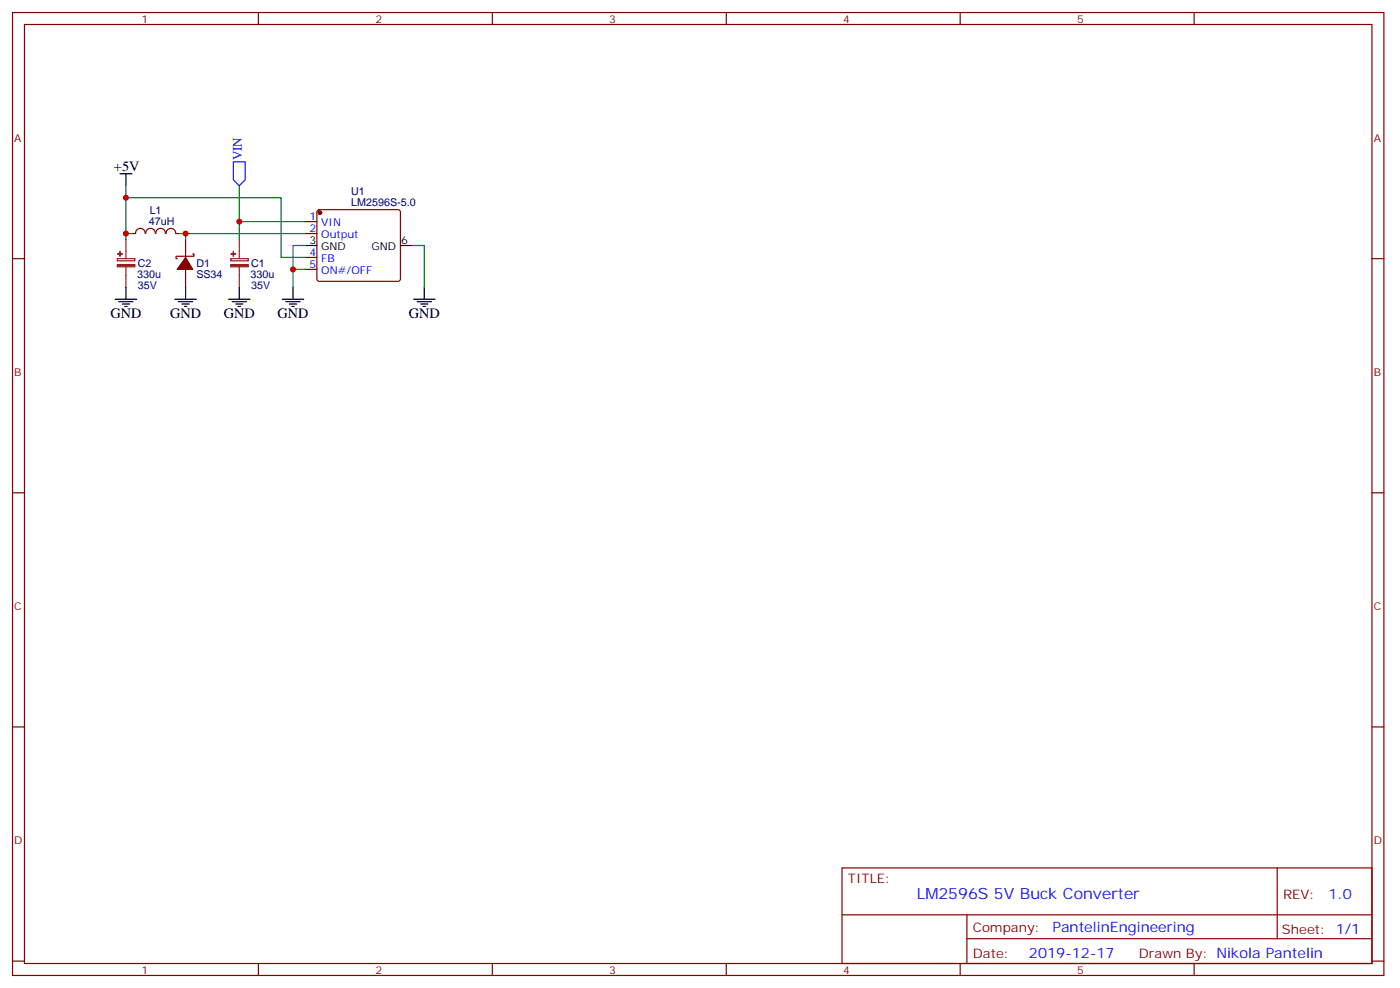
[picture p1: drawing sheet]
<svg xmlns="http://www.w3.org/2000/svg" width="414mm" height="292mm" viewBox="0 0 414 292" stroke-linecap="round" stroke-linejoin="round" font-family="sans-serif">
<g fill="none" stroke="#870000" stroke-width=".35">
<path d="M3.7 3.7h405.3v284.3h-405.3zM7.2 7.2h398.3v277.3h-398.3zM76.4 3.7v3.5M145.5 3.7v3.5M214.7 3.7v3.5M283.8 3.7v3.5M353 3.7v3.5M3.7 76.4h3.5M42.9 68.9a1.41 1.41 0 0 0-1.4-1.5 1.41 1.41 0 0 0-1.4 1.5l-1.1 .1M43.1 68.9a1.41 1.41 0 0 1 1.4-1.5 1.41 1.41 0 0 1 1.4 1.5M46.1 68.9a1.41 1.41 0 0 1 1.4-1.5 1.41 1.41 0 0 1 1.4 1.5M49.1 68.9a1.41 1.41 0 0 1 1.4-1.5 1.41 1.41 0 0 1 1.4 1.5"/>
<path d="M52 69h1.1M54.9 70.7v5.3M54.9 79.6v5.2M57 75h.3v.7h-5.3v.7h.4M90.1 65.4h3.6M90.1 69h3.6M90.1 76h3.6M90.1 79.6h3.6M93.9 62.1l.5-.2h23.3l.5 .2 .2 .5v19.8l-.3 .5-.4 .2h-23.3l-.5-.3-.2-.4v-19.8zM405.5 76.4h3.5M3.7 145.5h3.5M405.5 145.5h3.5"/>
<path d="M3.7 214.7h3.5M405.5 214.7h3.5M248.9 256.3h156.6v28.2h-156.6zM377.5 256.3v20.9M248.9 270.1h156.5M285.8 277.2h119.6M285.8 270.1v14.2M3.7 283.8h3.5M76.4 284.5v3.5M145.5 284.5v3.5M214.7 284.5v3.5M283.8 284.5v3.5"/>
<path d="M353 284.5v3.5M405.5 283.8h3.5"/>
</g>
<g fill="#870000" stroke="#870000" stroke-width=".35">
<path d="M54.9 76l2.1 3.6h-4.6z"/>
<circle cx="94.5" cy="62.8" r=".53"/>
</g>
<g fill="none" stroke="#000" stroke-width=".35">
<path d="M35.5 51.3h3.5M37.2 51.3v3.6M90.1 72.5h3.6M118.4 72.5h3.5M34 88.4h6.4M35.1 89.1h4.2M36.2 89.8h2.1M36.9 90.5h.7M37.2 84.8v3.6M51.7 88.4h6.3M52.7 89.1h4.3M53.8 89.8h2.1"/>
<path d="M54.5 90.5h.7M54.9 84.8v3.6M67.6 88.4h6.3M68.6 89.1h4.2M69.7 89.8h2.1M70.4 90.5h.7M70.7 84.8v3.6M83.4 88.4h6.4M84.5 89.1h4.2M85.5 89.8h2.2M86.3 90.5h.7M86.6 84.8v3.6"/>
<path d="M122.2 88.4h6.4M123.3 89.1h4.2M124.4 89.8h2.1M125.1 90.5h.7M125.4 84.8v3.6"/>
</g>
<path d="M69 47.8h3.5v5.3l-1.8 1.8-1.7-1.8z" fill="none" stroke="#00f" stroke-width=".35"/>
<path d="M37.2 54.9v3.5M70.7 54.9v15.8M37.2 70.7v-12.3h45.9v17.6h7M37.2 69h1.8M53.1 69h37M54.9 69v1.7M70.7 65.4h19.4M86.6 79.6h3.5M90.1 72.5h-3.5v12.3M121.9 72.5h3.5v12.3" fill="none" stroke="#008700" stroke-width=".35"/>
<path d="M34.7 76.4h5.2v.6h-5.2zM37.2 70.7v5.7M37.2 78.8v6M68.2 76.4h5.2v.6h-5.2zM70.7 70.7v5.7M70.7 78.8v6" fill="none" stroke="#8c2424" stroke-width=".35"/>
<g fill="#8c2424" stroke="#8c2424" stroke-width=".35">
<path d="M68.2 78.1h5.2v.7h-5.2z"/>
<path d="M68.3 75h1.4z"/>
<path d="M69 74.3v1.4z"/>
<path d="M34.7 78.1h5.2v.7h-5.2z"/>
<path d="M34.7 75h1.5z"/>
<path d="M35.5 74.3v1.4z"/>
</g>
<g fill="#c00">
<circle cx="54.9" cy="69" r=".88"/>
<circle cx="70.7" cy="65.4" r=".88"/>
<circle cx="37.2" cy="69" r=".88"/>
<circle cx="86.6" cy="79.6" r=".88"/>
<circle cx="37.2" cy="58.4" r=".88"/>
</g>
<text font-size="4.6" fill="#00f" x="271" y="265.3">LM2596S 5V Buck Converter</text>
<g font-size="4.2">
<text x="33.7" y="50.6">+5V</text>
<text x="32.6" y="94">GND</text>
<text x="50.3" y="94">GND</text>
<text x="66.1" y="94">GND</text>
<text x="82" y="94">GND</text>
<text x="120.8" y="94">GND</text>
</g>
<g font-size="4.2" fill="#00f">
<text x="392.7" y="265.6">1.0</text>
<text x="311.1" y="275.1">PantelinEngineering</text>
<text x="304.1" y="282.9">2019-12-17</text>
</g>
<text font-size="3.9" fill="#00f" x="71.4" y="47.4" transform="rotate(-90 71.4 47.4)">VIN</text>
<g font-size="3.9" fill="#800">
<text x="250.6" y="260.9">TITLE:</text>
<text x="379.3" y="265.6">REV:</text>
<text x="287.6" y="275.1">Company:</text>
<text x="378.9" y="275.7">Sheet: 1/1</text>
<text x="287.6" y="282.8">Date:</text>
<text x="336.6" y="282.8">Drawn By: Nikola Pantelin</text>
</g>
<g font-size="3.2" fill="#800">
<text x="41.8" y="6.7">1</text>
<text x="110.9" y="6.7">2</text>
<text x="180.1" y="6.7">3</text>
<text x="249.2" y="6.7">4</text>
<text x="318.4" y="6.7">5</text>
<text x="4.2" y="41.8">A</text>
<text x="406" y="41.8">A</text>
<text x="4.2" y="110.9">B</text>
<text x="406" y="110.9">B</text>
<text x="4.2" y="180.1">C</text>
<text x="406" y="180.1">C</text>
<text x="4.2" y="249.2">D</text>
<text x="406" y="249.2">D</text>
<text x="41.8" y="287.5">1</text>
<text x="110.9" y="287.5">2</text>
<text x="180.1" y="287.5">3</text>
<text x="249.2" y="287.5">4</text>
<text x="318.4" y="287.5">5</text>
</g>
<g font-size="3.2" fill="#000080">
<text x="103.8" y="57.6">U1</text>
<text x="44.2" y="63.1">L1</text>
<text x="103.8" y="60.9">LM2596S-5.0</text>
<text x="44" y="66.4">47uH</text>
<text x="40.6" y="82.1">330u</text>
<text x="40.7" y="78.9">C2</text>
<text x="58" y="82.1">SS34</text>
<text x="58" y="78.9">D1</text>
<text x="74.1" y="82.1">330u</text>
<text x="74.3" y="78.9">C1</text>
<text x="40.7" y="85.2">35V</text>
<text x="74.3" y="85.3">35V</text>
</g>
<g font-size="3.2" fill="#00f">
<text x="91.5" y="65.1">1</text>
<text x="91.5" y="68.6">2</text>
<text x="95" y="66.9">VIN</text>
<text x="95" y="70.4">Output</text>
<text x="91.5" y="75.7">4</text>
<text x="95" y="77.4">FB</text>
<text x="91.5" y="79.2">5</text>
<text x="95" y="81">ON#/OFF</text>
</g>
<g font-size="3.2">
<text x="91.5" y="72.1">3</text>
<text x="95" y="73.9">GND</text>
<text x="109.8" y="73.9">GND</text>
<text x="118.5" y="72.1">6</text>
</g>
</svg>
